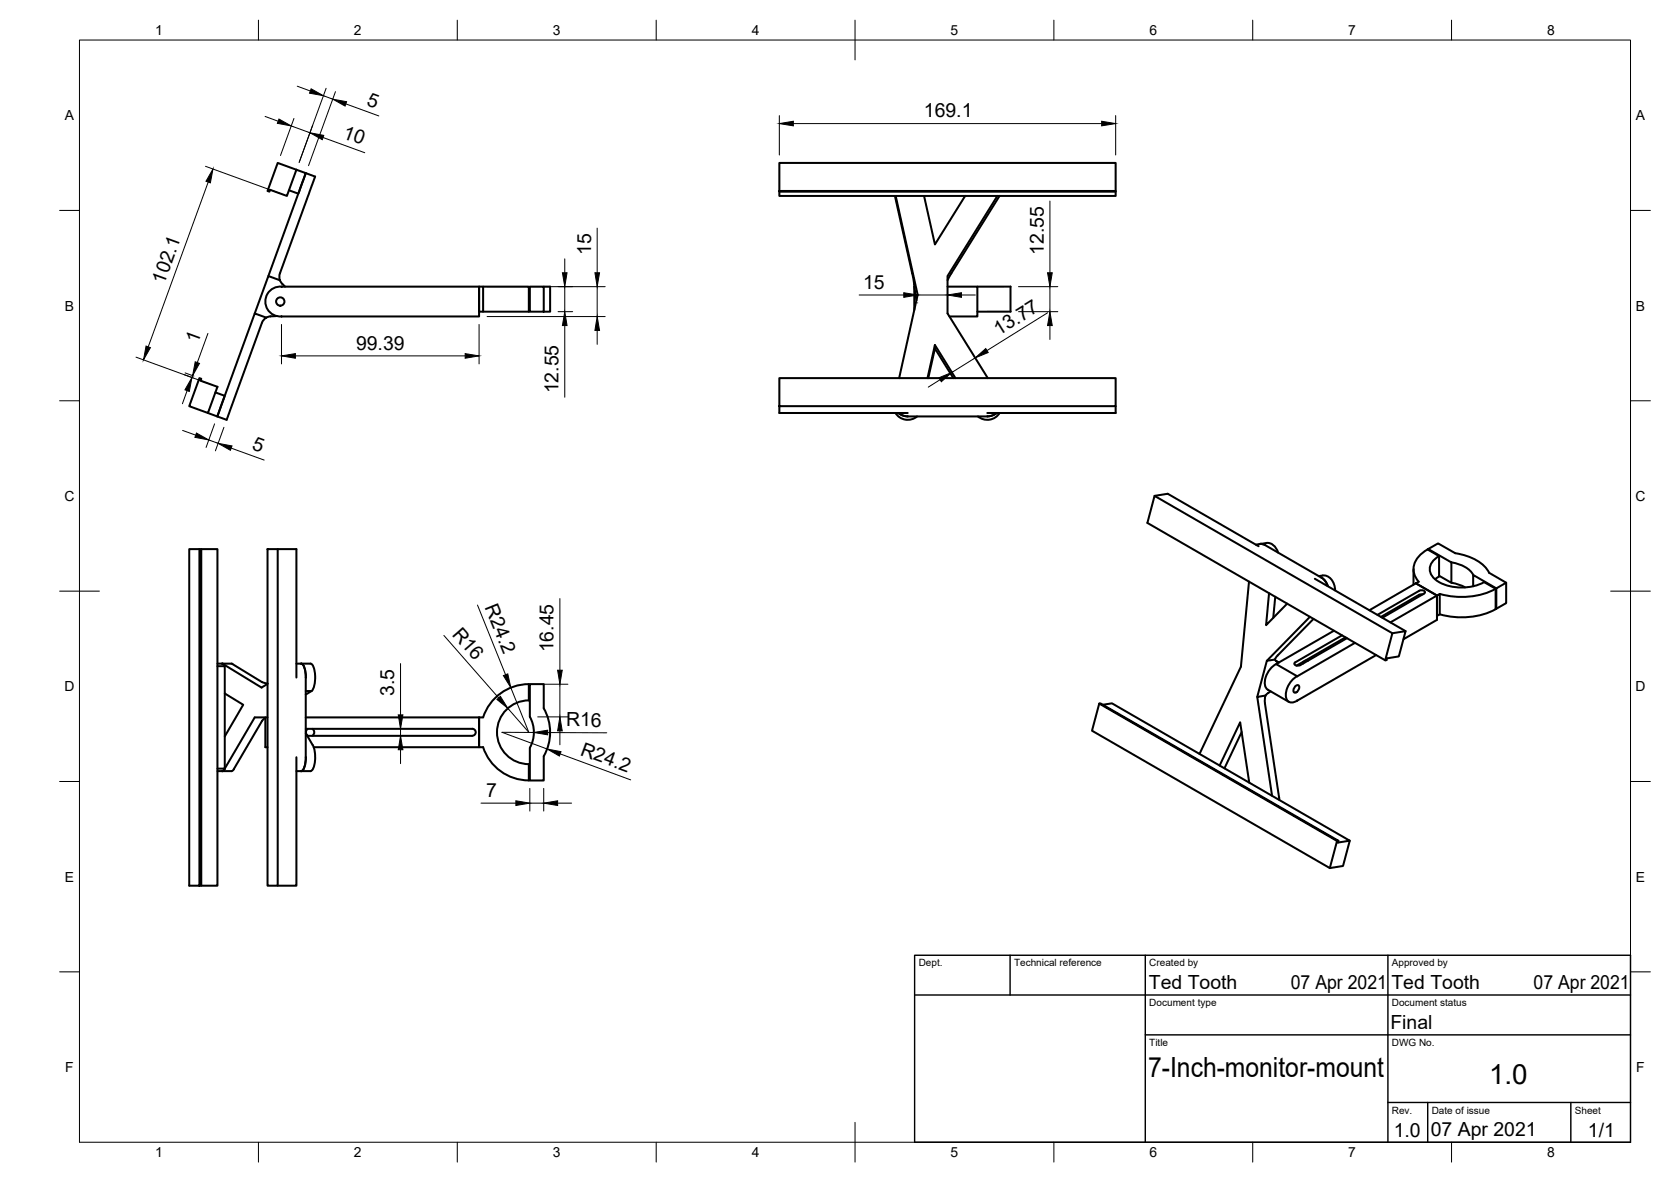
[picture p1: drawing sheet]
<svg xmlns="http://www.w3.org/2000/svg" width="420mm" height="297mm" viewBox="0 0 420 297" stroke-linecap="round" stroke-linejoin="round" font-family="sans-serif">
<!-- layer: Visible -->
<g fill="none" stroke="#000" stroke-width=".51">
<path d="M69.8 40.9l4.7 1.8-2.4 6.5-4.2-1.5-.2 .5-.4-.2zM72.7 47.8l2.3 .9M74.5 42.7l2.4 .8-1.8 5M196 48h84.5v.2h-84.5zM196 48v-7.1h84.5v7.1M196 48.2v1h84.5v-1M225 49.2l4.9 22.1M225.2 49.2l5.5 24.9-4.6 20.9M232.3 49.2l2.8 12.2 7.6-12.2M250.8 49.2l-12.5 20.2v9.4l10.1 16.2M251.3 49.3l-13.1 21.1M251.3 49.2v.1"/>
<path d="M64.1 78.8l2.9 1-.6 .4-.5 .9-8.9 24.4-2.4-.8zM67.5 69.4l9.4-25.9 2.3 .9-8.8 24.3-.2 1 .2 .7M69.5 79.4l-1.7 .1-.8 .3M70.4 70.4l-2.9-1-3.4 9.4M70.4 70.4l.4 .7 .9 .9M70.8 79.5h.1M70.8 72.1l49.7-.1v7.5h-49.7M70.8 72a3.8 3.8 0 0 0-4.1 3.8 3.8 3.8 0 0 0 4.1 3.7M121.5 72h11.5v6.3h-12.5v-6.3h1v6.3M133.2 72h3.5v6.3h-3.5zM136.7 72h1.6v6.3h-1.6M229.8 71.4l.6 4.1"/>
<path d="M229.9 72v5.9M229.9 72h.1M238.3 72h7.4v7.5h-7M245.8 72h8.3v6.3h-8.3M50.1 95l.5 .2-.2 .5 4.3 1.5-2.4 6.6-4.7-1.7zM54.2 98.6l2.3 .9M56.4 99.7l-1.8 5-2.3-.9M233.4 95l1.7-7.4 4.6 7.4M235.1 87.6v-.9l5.1 8.3M235.1 86.7l-1.9 8.3M196 102.1v-7.1h84.5v7.1h-84.5v1.7h32.2M225.2 103.8a3.6 3.6 0 0 0 5.4 .8"/>
<path d="M225.9 103.8l.9 .5 1.4 .4 20.1-.1 1-.1 1.3-.7M251.3 103.8a3.6 3.6 0 0 1-5.4 .8M280.5 102.1v1.7h-32.3M50.1 138h-2.5v84.6h3v-84.6h-.5v84.6M50.6 138h4.1v84.6h-4.1M67.3 138h2.5v84.6h-2.5zM69.8 138h4.7v32.3M290.3 124.6l3.3-.5 22.9 13.2M315.8 136.9l2.6-.5a2.88 2.88 0 0 1 3 2.5M316.7 136.7h.7l.7 .3 14.2 8.2 .8 .6 .7 1.5M359.1 138.2v-.2l2.5-1.4 4.3 2.4a11 11 0 0 1 8.5 4.9l4.3 2.5v5.2l-2.5 1.4M359.1 138l5.8 3.3v5.2l-3.1-1.8"/>
<path d="M361.8 139.7a3.5 3.5 0 0 0-1.9 4.7 9 9 0 0 0 8.2 3.2 11.5 11.5 0 0 0 5.1-1.3M361.8 139.7v5.2l-1 .7M361.8 139.7l-2.8-1.6a5.4 5.4 0 0 0-3.2 6.6l.9 1.5-.7 .4M314 146.2l-2 21.3-10.4 22M319.1 149.1l-.8 8 5.3-5.4M320.7 150l-.6 5.3M329.4 155l-10.9 11.1M330.3 155.5l-9 9.2-.7 1M330.6 145.4l22.8 13.2M331.6 144.8a3.3 3.3 0 0 1 4.1 3.6M335.4 158.5l-14.5 8.4 5.3 3.1 14.5-8.4M337.4 159.7l-11.7 6.7-.2 .2v.4l.5 .3 .9-.2 11.8-6.7"/>
<path d="M346.4 154.5l10.4-6 1-.1 .4 .2v.4l-.1 .2-10.5 6M350.1 159.1l3.3-.5-1.7 6.4-3 .4-.1 .5h-.3l-59.8-34.5 1.8-6.8 59.8 34.5-1.8 6.8M355.4 143v3.9M356 146.6l5.3 3.1v6.1l-8.4 4.8M356 146.6l5.3 3.1v5.1l.7-.4M356 146.6l-11.7 6.8M357.8 149.4l-1 .1-9.6 5.5M362 154.4v-5.1l-12.4 7.1M365 141.3a7.3 7.3 0 0 1 5.4 3.2M365 146.4l1.8 .5 1.6 .7M370.4 147.3v-2.8l5.8 3.4M373.2 146.3l2.9 1.7v5.1"/>
<path d="M376.1 153.1a19.1 19.1 0 0 1-14.1 1.3M376.1 148a19.1 19.1 0 0 1-14.1 1.3M378.7 146.4l-2.5 1.5v5.1l-.1-.1M54.7 166.8h3.7M54.7 167.4h1.8v25.8h-1.8M56.1 166.9l9.7 5.9 1.5-.9M56.1 166.8h-.3l.7 .6M56.5 174.3l4.7 2.8-4.7 8M58.4 166.9l7.4 4.5M65.9 171.4l1.4 .4M74.5 166.8h3.6a3.1 3.1 0 0 1 1.1 3l-.1 2.1-.3 1.1-.4 .6M75.7 166.8a2.77 2.77 0 0 1 1.2 2.7v20.8l-.3 2.2a1.48 1.48 0 0 1-.9 1.3"/>
<path d="M76.9 173.7h1.4l-1.4 .8M276.4 176.8l-1.8 6.8 59.8 34.6M277.3 177.1l2.3-.4 59.8 34.6-3 .4 .1-.4M318.2 174.8l-2.1 .3 3.7 24.9M318.2 174.8l-.1 1.9 3.6 24.3M318.9 174.1l-.7 .7M319.5 173.7l-.6 .4M320.8 166.1l.7 .4M320.9 166.9a5.4 5.4 0 0 0-2.7 5.7l.6 .7 5.3 3.1M321.5 166.5l-.7-.4-.2-.4-2.1 .4-2.4 9M325.7 172.5l.8-.3a1.21 1.21 0 0 1-1.1 1.8 1.05 1.05 0 0 1 .3-1.5zM326.2 169.9a5.4 5.4 0 0 0-2.7 5.8 1.63 1.63 0 0 0 2.7 .3"/>
<path d="M326.2 176.1h.1M327.7 166.3l-.1 .5M328.9 166l-.8 .1M338.3 160.2l-12.3 7.1M346 164.6l-19.8 11.5M66.7 180.3v7.5h.6M66.7 180.4l-.8 .8-7.3 12.4-.4 .2h-3.5M67.3 180.3h-3.2l-7.6 13-.7 .5 .7-.6M74.5 190.3v32.3h-4.7M76.9 180.3h43.6v7.5h-41.6M76.9 184.3l1.8 3a7.8 7.8 0 0 1-.1 6.2l-.5 .3h-3.6M76.9 183.2h41.8"/>
<path d="M77.1 184.7l.3 .2M77.3 184.9h41.4M77.4 183.1a1.05 1.05 0 0 0-.4 1.3M78.5 183.1a1.05 1.05 0 0 1 0 1.8M118.7 183.1a.88 .88 0 0 1 .9 .9 .88 .88 0 0 1-.9 .9M121.5 180.3h-1v7.5h1M121.5 180.3a12.1 12.1 0 0 1 11.5-8.4v4.1a8 8 0 0 0-8 8 8 8 0 0 0 8 8v4.1a12.1 12.1 0 0 1-11.5-8.3M133.2 180.2v-8.3h3.5v6.1a12 12 0 0 1 0 12v6.1h-3.5v-8.2M133.2 180.1a8 8 0 0 1 0 7.8M306.7 192.4l5.1-10.9 2.3 15.2M312.2 184l-4.3 9.1M336.2 211.3l-59.8-34.5h.3l59.8 34.5h-.3l-1.8 6.9"/>
<path d="M339.4 211.3l-1.7 6.3-3.3 .6"/>
<circle cx="70.5" cy="75.8" r="1.05"/>
</g>
<!-- layer: Border -->
<g fill="none" stroke="#000" stroke-width=".25">
<path d="M20 10.1h390v276.9h-390zM65 5.1v5M115 5.1v5M165 5.1v5M215 5.1v10M265 5.1v5M315 5.1v5M365 5.1v5M15 52.9h5M410 52.9h5M15 100.7h5M410 100.7h5"/>
<path d="M15 148.6h10M405 148.6h10M15 196.4h5M410 196.4h5M15 244.2h5M410 244.2h5M65 287v5M115 287v5M165 287v5M215 282.1v9.9M265 287v5M315 287v5"/>
<path d="M365 287v5"/>
</g>
<!-- layer: TitleBlock -->
<path d="M230 240.1h180v46.9h-180zM230 250h180M254 240.1v9.9M288 240.1v46.9M349 240.1v46.9M288 260.1h122M349 277.1h61M359 277.1v9.9M395 277.1v9.9" fill="none" stroke="#000" stroke-width=".36"/>
<!-- layer: Dimensions -->
<g fill="none" stroke="#000" stroke-width=".25">
<path d="M66.7 29.3l3.2 1.2M73.2 31.7l4.7 1.7M73.9 29.8l-3.4 9.3M74.7 21.7l3.3 1.2M81.2 34.6l10.5 3.8M81.3 24.1l2.4 .8M82 22.2l-6.8 18.6M84.3 23l-6.7 18.6M87 26.1l8.2 3M196 29v10M199.5 31.1h77.5M280.5 29v10"/>
<path d="M51.7 41.8l18.6 6.8M52.3 45.8l-15 41.4M150.2 57.3v11.2M264 50.5v18M122.5 72h29.7M122.5 79.6h29.7M140.3 78.3h3.7M142 65.1v3.4M142 72v6.3M150.2 72v7.6M216 74.1h11.2M230.7 76.1h.1"/>
<path d="M230.7 74.1h7.5M241.7 74.1h3.5M256.1 78.3h9.9M256.1 72h9.9M263.4 78.6l-15.2 9.5M264 72v6.3M34.2 89.8l18.6 6.7M46.4 94.2l2.2 .8M46.5 93.7l2.2 .8M47.1 98.2l-1.2 3.3M48.4 94.4l-.1 .5M52.3 83.8l-2.7 7.3"/>
<path d="M70.8 81.5v9.9M74.3 89.4h42.7M120.5 81.5v9.9M142 81.8v18M150.2 83v3.5M236.4 95.4l-3 1.9M245.2 89.9l-5.8 3.7M264 81.8v3.5M45.9 108.2l3.3 1.2M52.5 110.6l2.3 .8M54 106.5l-2.2 5.9M56.3 107.4l-2.1 5.9"/>
<path d="M58.1 112.6l8.3 3M111.6 159.7l13.8 15.7M120.1 152l7 17.6M140.8 150.4v18M100.7 166.8v12.8M128.4 172.8l4.6 11.2-5.3-6M135.2 171.9h7.6M140.8 171.9v8.3M100.7 183.2v1.7M100.7 188.4v3.5M133.2 198.1v5.7M134.2 184.1l-8-.1 11.4 4.2"/>
<path d="M135.2 180.2h7.6M136.7 198.1v5.7M137.7 184.1l14.9 .1M140.8 183.7v3.5M140.8 189.4l17.8 6.6M120.9 201.8h8.8M133.2 201.8h3.5M140.2 201.8h3.5"/>
</g>
<g fill="#000" stroke="#000" stroke-width=".25">
<path d="M70.1 29.9l3.1 1.8-3.5-.7zM78.2 22.3l3.1 1.8-3.5-.7zM77.9 33.4l3.5 .6-.4 1.1zM83.7 24.9l3.4 .7-.3 1.1zM196 31.1l3.5-.6v1.1zM277 30.5l3.5 .6-3.5 .5zM53.6 42.5l-.7 3.5-1.1-.4zM141.4 68.5h1.2l-.6 3.5zM149.6 68.5h1.1l-.5 3.5zM227.2 73.6l3.5 .5-3.5 .6zM238.2 74.1l3.5-.5v1.1zM263.4 68.5h1.2l-.6 3.5z"/>
<path d="M36.7 87l1.1 .4-1.7 3zM48.3 94.9l-.7 3.5-1.1-.4zM49.1 90.9l1.1 .4-1.8 3.1zM70.8 89.4l3.5-.5v1.1zM117 88.9l3.5 .5-3.5 .6zM142 78.3l.6 3.5h-1.2zM150.2 79.6l.5 3.4h-1.1zM236.1 94.9l3.3-1.3-2.7 2.3zM245.2 89.9l2.7-2.3 .6 1zM264 78.3l.6 3.5h-1.2zM49.4 108.8l3.1 1.8-3.5-.7zM54.8 111.4l3.5 .7-.4 1.1z"/>
<path d="M100.1 179.6h1.2l-.6 3.6zM124.9 175.8l.9-.8 1.9 3zM126.6 169.8l1.1-.5 .7 3.5zM140.2 168.4h1.2l-.6 3.5zM100.7 184.9l.6 3.5h-1.2zM134.2 184.1l3.5-.6v1.2zM140.8 180.2l.6 3.5h-1.2zM137.6 188.2l3.5 .7-.4 1.1zM129.7 201.2l3.5 .6-3.5 .6zM136.7 201.8l3.5-.6v1.2z"/>
</g>
<g font-size="7">
<text x="288.7" y="270.6">7-Inch-monitor-mount</text>
<text x="374.4" y="272.3">1.0</text>
</g>
<g font-size="4.9">
<text x="92" y="26.3" transform="rotate(20 92 26.3)">5</text>
<text x="232.3" y="29.5">169.1</text>
<text x="86" y="34.6" transform="rotate(20 86 34.6)">10</text>
<text x="148.6" y="64.1" transform="rotate(-90 148.6 64.1)">15</text>
<text x="262.4" y="64.1" transform="rotate(-90 262.4 64.1)">12.55</text>
<text x="41.3" y="71.5" transform="rotate(-70 41.3 71.5)">102.1</text>
<text x="217" y="72.6">15</text>
<text x="49.7" y="86.4" transform="rotate(-70 49.7 86.4)">1</text>
<text x="89.5" y="87.9">99.39</text>
<text x="251.1" y="84.4" transform="rotate(-32 251.1 84.4)">13.77</text>
<text x="140.4" y="98.9" transform="rotate(-90 140.4 98.9)">12.55</text>
<text x="63.2" y="112.8" transform="rotate(20 63.2 112.8)">5</text>
<text x="121.9" y="152.5" transform="rotate(68 121.9 152.5)">R24.2</text>
<text x="113.5" y="159.5" transform="rotate(49 113.5 159.5)">R16</text>
<text x="139.2" y="164" transform="rotate(-90 139.2 164)">16.45</text>
<text x="99.1" y="174.9" transform="rotate(-90 99.1 174.9)">3.5</text>
<text x="142.3" y="182.5">R16</text>
<text x="145.7" y="189.6" transform="rotate(20 145.7 189.6)">R24.2</text>
<text x="122.2" y="200.3">7</text>
<text x="288.9" y="248.5">Ted Tooth</text>
<text x="324.6" y="248.6">07 Apr 2021</text>
<text x="349.9" y="248.5">Ted Tooth</text>
<text x="385.6" y="248.6">07 Apr 2021</text>
<text x="349.6" y="258.6">Final</text>
<text x="350.4" y="285.7">1.0</text>
<text x="359.8" y="285.6">07 Apr 2021</text>
<text x="399.3" y="285.8">1/1</text>
</g>
<g font-size="3.5">
<text x="39" y="8.8">1</text>
<text x="89" y="8.8">2</text>
<text x="139" y="8.8">3</text>
<text x="189" y="8.8">4</text>
<text x="239" y="8.8">5</text>
<text x="289" y="8.8">6</text>
<text x="339" y="8.8">7</text>
<text x="389" y="8.8">8</text>
<text x="16.3" y="30.2">A</text>
<text x="411.3" y="30.2">A</text>
<text x="16.3" y="78">B</text>
<text x="411.3" y="78">B</text>
<text x="16.2" y="125.9">C</text>
<text x="411.2" y="125.9">C</text>
<text x="16.2" y="173.7">D</text>
<text x="411.2" y="173.7">D</text>
<text x="16.3" y="221.6">E</text>
<text x="411.3" y="221.6">E</text>
<text x="16.4" y="269.4">F</text>
<text x="411.4" y="269.4">F</text>
<text x="39" y="290.8">1</text>
<text x="89" y="290.8">2</text>
<text x="139" y="290.8">3</text>
<text x="189" y="290.8">4</text>
<text x="239" y="290.8">5</text>
<text x="289" y="290.8">6</text>
<text x="339" y="290.8">7</text>
<text x="389" y="290.8">8</text>
</g>
<g font-size="2.5">
<text x="231" y="242.9">Dept.</text>
<text x="255" y="242.9">Technical reference</text>
<text x="289" y="242.9">Created by</text>
<text x="350" y="242.9">Approved by</text>
<text x="289" y="252.8">Document type</text>
<text x="350" y="252.8">Document status</text>
<text x="289" y="262.9">Title</text>
<text x="350" y="262.9">DWG No.</text>
<text x="350" y="279.9">Rev.</text>
<text x="360" y="279.9">Date of issue</text>
<text x="396" y="279.9">Sheet</text>
</g>
</svg>
